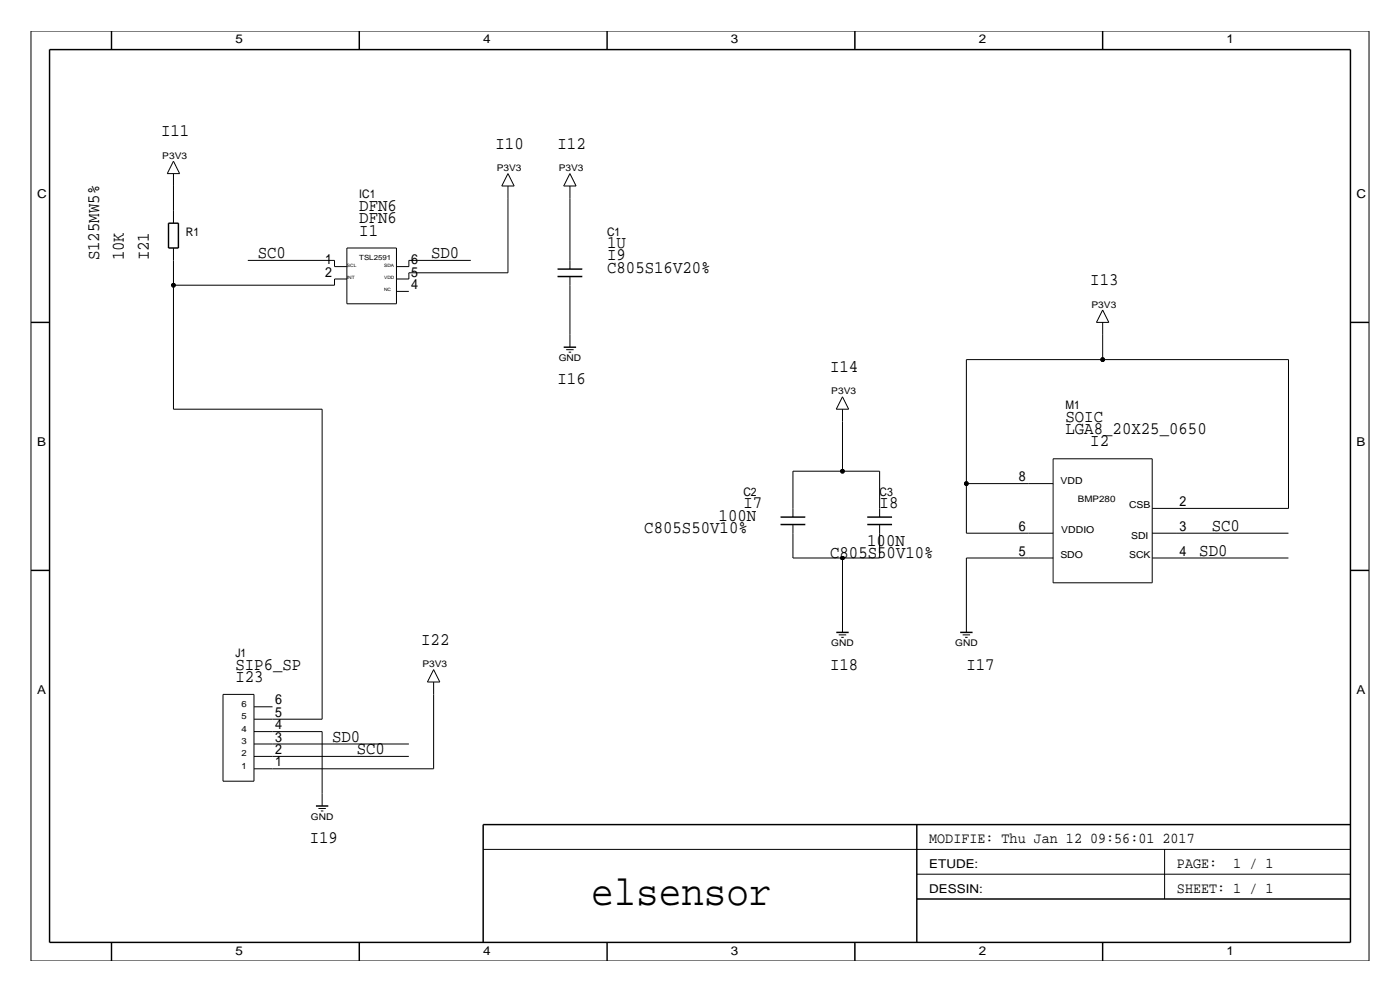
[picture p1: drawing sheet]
<svg xmlns="http://www.w3.org/2000/svg" width="287mm" height="203mm" viewBox="0 0 287 203" stroke-linecap="round" stroke-linejoin="round" font-family="sans-serif">
<g fill="none" stroke="#000" stroke-width=".21">
<path d="M6.3 6.4v190.4zM6.4 6.4h274.3zM280.7 6.4v190.4zM34.3 35.6h2.5zM35.6 33l-1.3 2.6zM35.6 38.1v5.1zM35.6 33l1.2 2.6zM35.6 35.6v2.5zM102.9 38.1h2.5zM104.1 35.6l-1.2 2.5zM104.1 35.6l1.3 2.5zM104.1 38.1v2.5z"/>
<path d="M115.6 38.1h2.5zM116.8 35.6l-1.2 2.5zM116.8 35.6l1.3 2.5zM116.8 38.1v2.5zM35.6 58.4h33zM35.6 58.4v25.4zM35.6 53.3v5.1zM35.6 43.2v2.5zM35.6 50.8v2.5zM50.8 53.3h17.8zM68.6 53.3v1.3zM68.6 57.2v1.2z"/>
<path d="M68.6 57.2h2.5zM68.6 54.6h2.5zM71.1 50.8h10.2zM71.1 50.8v11.4zM81.3 50.8v11.4zM81.3 59.7h2.5zM81.3 57.2h2.5zM81.3 54.6h2.5zM83.8 53.3h12.7zM83.8 53.3v1.3zM83.8 55.9v1.3zM83.8 55.9h20.3z"/>
<path d="M104.1 40.6v15.3zM116.8 40.6v12.7zM116.8 58.4v10.2zM116.8 56.6v1.8zM116.8 53.3v1.8zM71.1 62.2h10.2zM116.1 71.6h1.5zM116.6 72.1h.5zM116.8 68.6v2.5zM198.1 73.7v25.4zM198.1 73.7h28zM224.8 66h2.5z"/>
<path d="M226.1 73.7h38.1zM226.1 68.6v5.1zM226.1 63.5l1.2 2.5zM226.1 66v2.6zM226.1 63.5l-1.3 2.5zM264.2 73.7v30.4zM35.6 83.8h30.4zM66 83.8v63.5zM162.6 96.5v7.6zM162.6 96.5h10.1zM171.5 83.8h2.5zM172.7 81.3l-1.3 2.5z"/>
<path d="M172.7 86.4v10.1zM172.7 81.3l1.3 2.5zM172.7 83.8v2.6zM172.7 96.5h7.6zM180.3 96.5v7.6zM198.1 99.1v10.1zM198.1 99.1h12.7zM210.8 99.1h5.1zM215.9 94h20.3zM215.9 94v25.4zM236.2 94v25.4zM162.6 114.3h10.1z"/>
<path d="M162.6 109.2v5.1zM162.6 107.4v1.8zM162.6 104.1v1.8zM172.7 114.3v12.7zM172.7 114.3h7.6zM180.3 109.2v5.1zM180.3 107.4v1.8zM180.3 104.1v1.8zM198.1 109.2h12.7zM198.1 114.3h12.7zM198.1 114.3v12.7zM210.8 109.2h5.1z"/>
<path d="M210.8 114.3h5.1zM215.9 119.4h20.3zM236.2 109.2h5.1zM236.2 114.3h5.1zM236.2 104.1h5.1zM241.3 114.3h22.9zM241.3 109.2h22.9zM241.3 104.1h22.9zM87.6 139.7h2.6zM88.9 137.2l-1.3 2.5zM88.9 137.2l1.3 2.5zM88.9 139.7v2.5z"/>
<path d="M172 130h1.5zM172.5 130.6h.5zM172.7 127v2.5zM197.4 130h1.5zM197.9 130.6h.5zM198.1 127v2.5zM45.7 142.2v17.8zM45.7 142.2h6.4zM52.1 142.2v17.8zM52.1 144.8h3.8zM52.1 147.3h3.8zM52.1 149.9h3.8z"/>
<path d="M52.1 157.5h3.8zM52.1 154.9h3.8zM52.1 152.4h3.8zM55.9 154.9h27.9zM55.9 152.4h27.9zM55.9 147.3h10.1zM55.9 149.9h10.1zM55.9 157.5h33zM66 149.9v12.7zM88.9 142.2v15.3zM45.7 160h6.4zM65.3 165.6h1.5z"/>
<path d="M65.8 166.1h.5zM66 162.6v2.5zM99.1 174h177.8zM188 179.1h88.9zM238.8 174v10.1zM6.4 196.8h274.3z"/>
</g>
<g fill="none" stroke="#000" stroke-width=".3">
<path d="M10.2 10.2h266.7zM10.2 10.2v182.8zM22.9 6.4v3.8zM73.7 6.4v3.8zM124.5 6.4v3.8zM175.3 6.4v3.8zM226.1 6.4v3.8zM276.9 10.2v182.8zM34.5 45.7h2.1zM34.5 45.7v5.1zM34.5 50.8h2.1zM36.6 45.7v5.1z"/>
<path d="M114.3 55.1h5.1zM114.3 56.6h5.1zM6.3 66h3.9zM115.6 71.1h2.5zM276.9 66h3.8zM6.3 116.8h3.9zM160 105.9h5.1zM160 107.4h5.1zM177.8 107.4h5.1zM177.8 105.9h5.1zM276.9 116.8h3.8zM171.4 129.5h2.6z"/>
<path d="M196.8 129.5h2.6zM64.8 165.1h2.5zM99.1 168.9v24.1zM99.1 168.9h177.8zM188 168.9v24.1zM10.2 193h266.7zM22.9 193v3.9zM73.7 193v3.9zM124.5 193v3.9zM175.3 193v3.9zM188 184.2h88.9zM226.1 193v3.9z"/>
</g>
<g fill="#000" stroke="#000" stroke-width=".21">
<circle cx="35.6" cy="58.4" r=".41"/>
<circle cx="226.1" cy="73.7" r=".41"/>
<circle cx="172.7" cy="96.5" r=".41"/>
<circle cx="198.1" cy="99.1" r=".41"/>
<circle cx="172.7" cy="114.3" r=".41"/>
</g>
<text font-size="8.6" x="121.2" y="185.4">elsensor</text>
<g font-size="3.6">
<text x="33" y="27.9">I11</text>
<text x="101.6" y="30.5">I10</text>
<text x="114.3" y="30.5">I12</text>
<text x="73.7" y="45.7">DFN6</text>
<text x="73.7" y="43.2">DFN6</text>
<text x="20.3" y="53.3" transform="rotate(-90 20.3 53.3)">S125MW5%</text>
<text x="25.4" y="53.3" transform="rotate(-90 25.4 53.3)">10K</text>
<text x="30.5" y="53.3" transform="rotate(-90 30.5 53.3)">I21</text>
<text x="52.8" y="52.8">SC0</text>
<text x="73.7" y="48.3">I1</text>
<text x="88.4" y="52.8">SD0</text>
<text x="124.5" y="53.3">I9</text>
<text x="124.5" y="50.8">1U</text>
<text x="124.5" y="55.9">C805S16V20%</text>
<text x="223.5" y="58.4">I13</text>
<text x="170.2" y="76.2">I14</text>
<text x="114.3" y="78.7">I16</text>
<text x="218.4" y="86.4">SOIC</text>
<text x="218.4" y="88.9">LGA8_20X25_0650</text>
<text x="223.5" y="91.4">I2</text>
<text x="147.3" y="106.7">100N</text>
<text x="152.4" y="104.1">I7</text>
<text x="180.3" y="104.1">I8</text>
<text x="132.1" y="109.2">C805S50V10%</text>
<text x="177.8" y="111.8">100N</text>
<text x="245.9" y="113.8">SD0</text>
<text x="248.4" y="108.7">SC0</text>
<text x="170.2" y="114.3">C805S50V10%</text>
<text x="48.3" y="137.2">SIP6_SP</text>
<text x="86.4" y="132.1">I22</text>
<text x="170.2" y="137.2">I18</text>
<text x="198.1" y="137.2">I17</text>
<text x="48.3" y="139.7">I23</text>
<text x="68.1" y="151.9">SD0</text>
<text x="73.2" y="154.4">SC0</text>
<text x="63.5" y="172.7">I19</text>
</g>
<g font-size="3.1">
<text x="190.5" y="172.7">MODIFIE: Thu Jan 12 09:56:01 2017</text>
<text x="241.3" y="177.8">PAGE:</text>
<text x="252.8" y="177.8">1 / 1</text>
<text x="241.3" y="182.9">SHEET: 1 / 1</text>
</g>
<g font-size="2.9">
<text x="66.7" y="56.6">2</text>
<text x="66.7" y="54.1">1</text>
<text x="84.3" y="59.2">4</text>
<text x="84.3" y="54.1">6</text>
<text x="84.3" y="56.6">5</text>
<text x="208.9" y="98.6">8</text>
<text x="241.8" y="103.6">2</text>
<text x="208.9" y="113.8">5</text>
<text x="208.9" y="108.7">6</text>
<text x="241.8" y="113.8">4</text>
<text x="241.8" y="108.7">3</text>
<text x="56.4" y="149.4">4</text>
<text x="56.4" y="146.8">5</text>
<text x="56.4" y="144.3">6</text>
<text x="56.4" y="154.4">2</text>
<text x="56.4" y="151.9">3</text>
<text x="56.4" y="157">1</text>
</g>
<g font-size="2.5">
<text x="48.3" y="8.9">5</text>
<text x="99.1" y="8.9">4</text>
<text x="149.9" y="8.9">3</text>
<text x="200.7" y="8.9">2</text>
<text x="251.5" y="8.9">1</text>
<text x="7.6" y="40.6">C</text>
<text x="278.1" y="40.6">C</text>
<text x="7.6" y="91.4">B</text>
<text x="278.1" y="91.4">B</text>
<text x="7.6" y="142.2">A</text>
<text x="278.1" y="142.2">A</text>
<text x="190.5" y="177.8">ETUDE:</text>
<text x="190.5" y="182.9">DESSIN:</text>
<text x="48.3" y="195.6">5</text>
<text x="99.1" y="195.6">4</text>
<text x="149.9" y="195.6">3</text>
<text x="200.7" y="195.6">2</text>
<text x="251.5" y="195.6">1</text>
</g>
<g font-size="2.4">
<text x="73.7" y="40.6">IC1</text>
<text x="38.1" y="48.3">R1</text>
<text x="124.5" y="48.3">C1</text>
<text x="218.4" y="83.8">M1</text>
<text x="152.4" y="101.6">C2</text>
<text x="180.3" y="101.6">C3</text>
<text x="48.3" y="134.6">J1</text>
</g>
<g font-size="2">
<text x="217.4" y="99.1">VDD</text>
<text x="231.5" y="104.1">CSB</text>
<text x="217.6" y="109.2">VDDIO</text>
<text x="231.9" y="110.5">SDI</text>
<text x="217.4" y="114.3">SDO</text>
<text x="231.5" y="114.3">SCK</text>
</g>
<g font-size="1.9">
<text x="33.3" y="32.5">P3V3</text>
<text x="101.9" y="35.1">P3V3</text>
<text x="114.6" y="35.1">P3V3</text>
<text x="223.8" y="63">P3V3</text>
<text x="114.6" y="73.9">GND</text>
<text x="170.4" y="80.8">P3V3</text>
<text x="86.6" y="136.7">P3V3</text>
<text x="170.4" y="132.3">GND</text>
<text x="195.8" y="132.3">GND</text>
<text x="63.8" y="167.9">GND</text>
</g>
<g font-size="1.8">
<text x="221" y="102.9">BMP280</text>
<text x="49.5" y="144.8">6</text>
<text x="49.5" y="147.3">5</text>
<text x="49.5" y="149.9">4</text>
<text x="49.5" y="154.9">2</text>
<text x="49.5" y="152.4">3</text>
<text x="49.5" y="157.5">1</text>
</g>
<text font-size="1.5" x="73.7" y="53.3">TSL2591</text>
<g font-size=".9">
<text x="71.1" y="57.2">INT</text>
<text x="71.1" y="54.6">SCL</text>
<text x="78.7" y="54.6">SDA</text>
<text x="78.7" y="57.2">VDD</text>
<text x="78.7" y="59.7">NC</text>
</g>
</svg>
